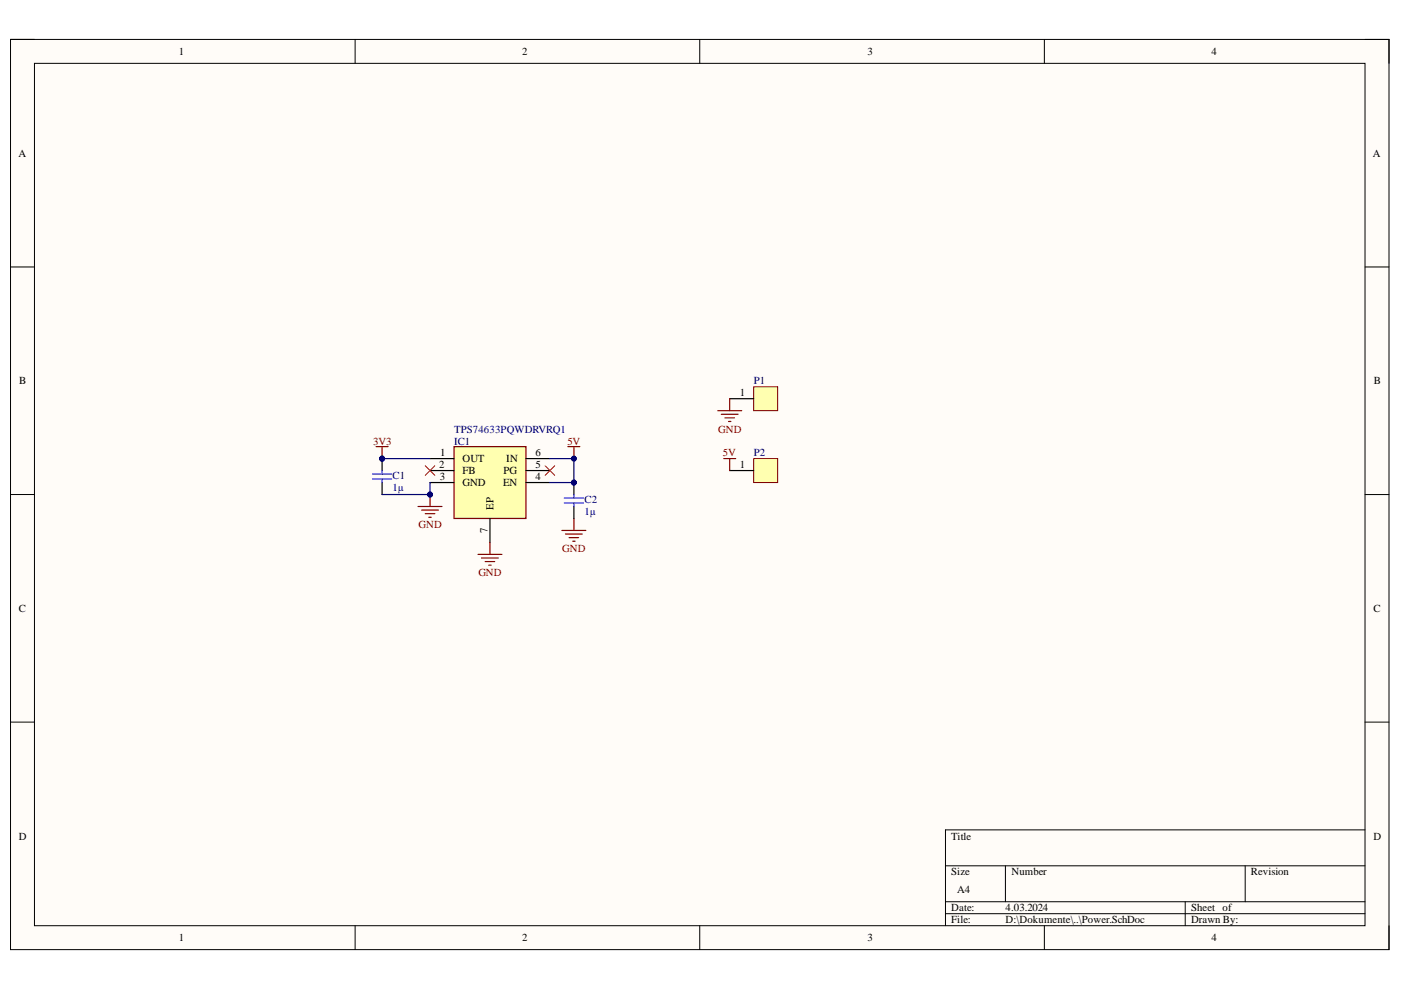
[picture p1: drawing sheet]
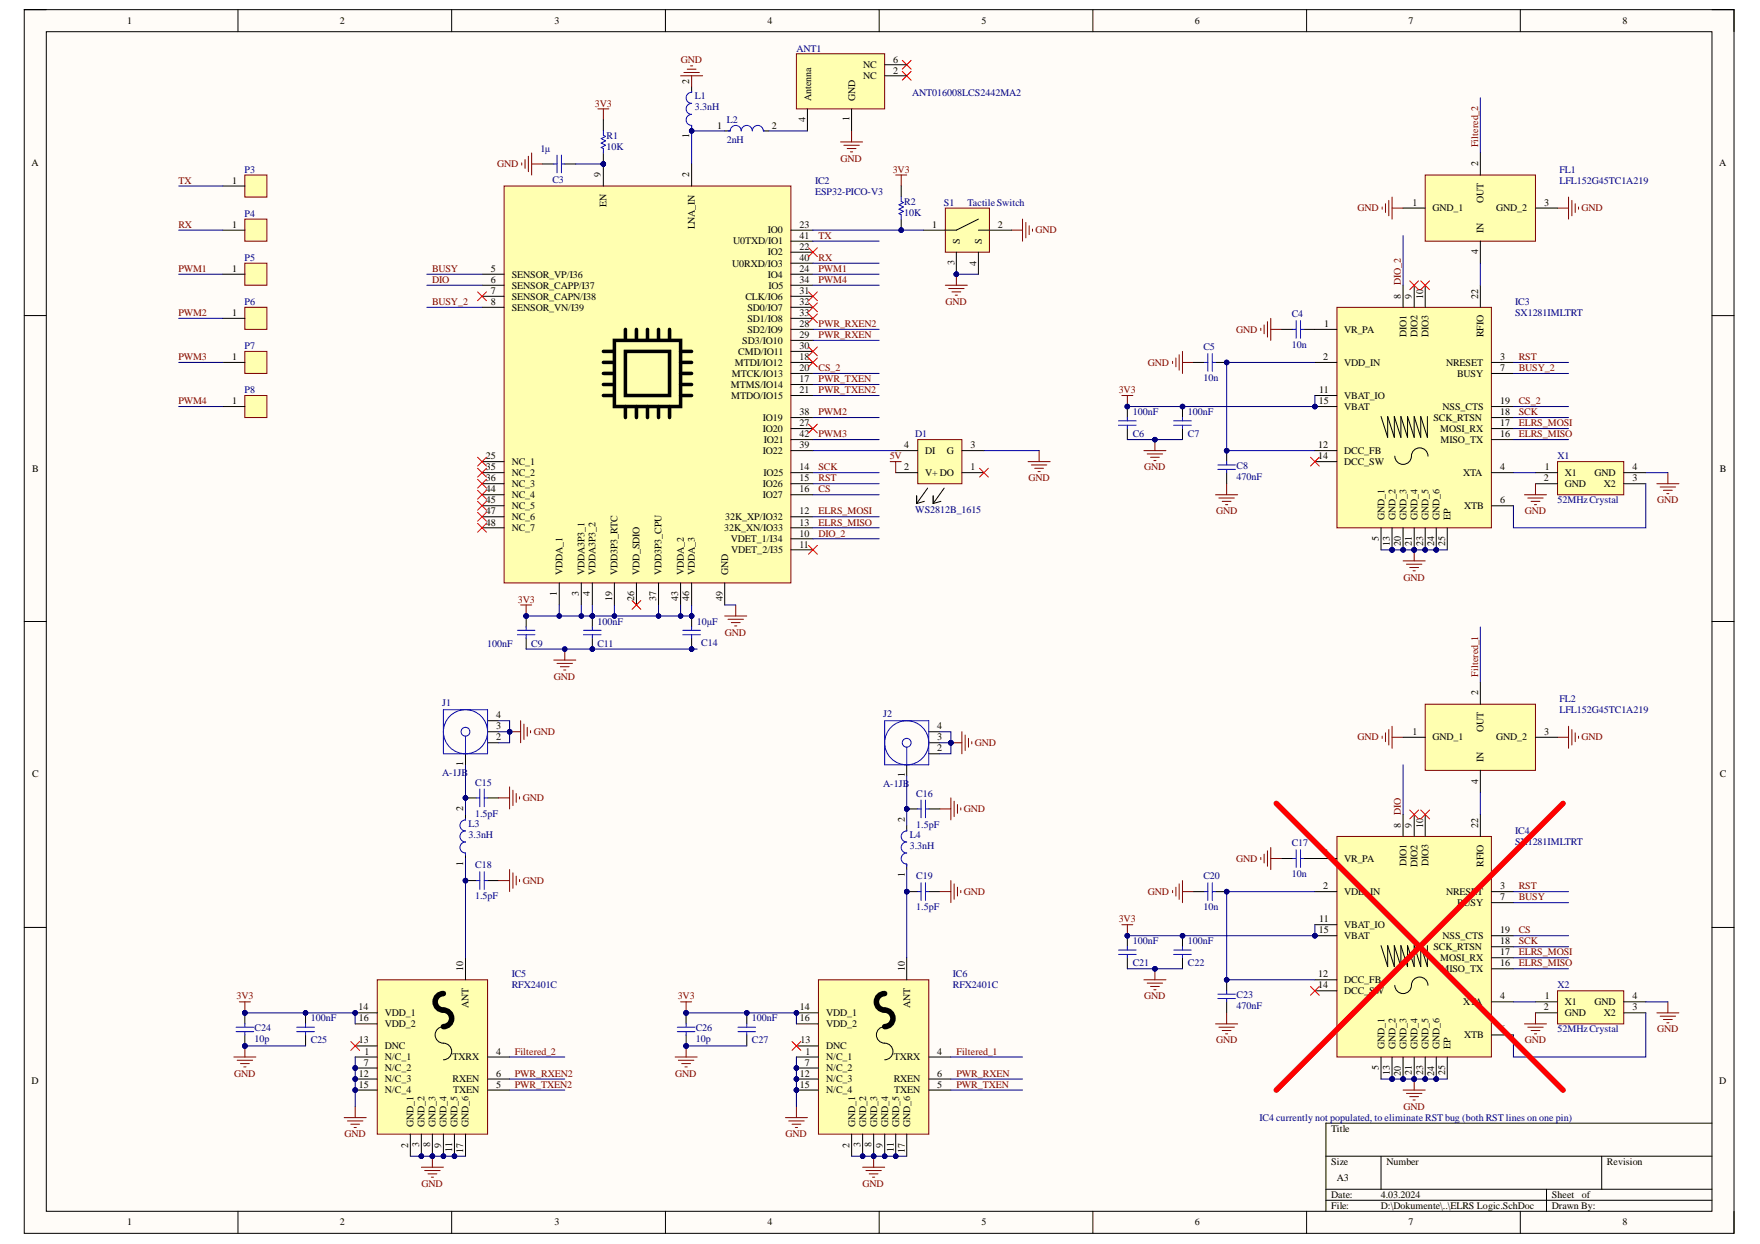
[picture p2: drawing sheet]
# Altium project ELRS_RX_TD_PA_v0.1.PrjPcb
2 sheets, 53 parts. Net scope: global (net labels, ports and power ports of the same name join across sheets).
Sheets:
  Power.SchDoc
  ELRS Logic.SchDoc

## Sheet Power.SchDoc
size A4; SheetNumber: 1; SheetTotal: 2

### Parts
C1  1µ  [CAPC0603(1608)55_N]
C2  1µ  [CAPC0603(1608)55_N]
IC1  TPS74633PQWDRVRQ1  [SON65P200X200X80-7N]
P1  solder pad square single sided  [solder pad single sided square]  (value not drawn)
P2  solder pad chamfered single sided  [solder pad single sided chamfered]  (value not drawn)

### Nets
3V3: C1.2 IC1.1(OUT)
5V: C2.2 IC1.4(EN) IC1.6(IN) P2.1(upper)
GND: C1.1 C2.1 IC1.3(GND) IC1.7(EP) P1.1(upper)

Not connected (* = marked no-connect by the designer): IC1 2(FB)* 5(PG)*

## Sheet ELRS Logic.SchDoc
size A3; SheetNumber: 2; SheetTotal: 2; SPICEModelCacheXGBCKONE: <root> / <DocumentId>XGBCKONE</DocumentId> / <CacheFrame Number="0"> / <Model Name="0603_885012106031_10uf" Kind="CKT"> / <Text>******* / .subckt 0603_885012106031_10uF 1 2 / Rser 1 3 0.0105 / Lser 2 4 0.0000000008 / C1 3 4 0.00001 / Rpar 3 4 10000000 / .ends 0603_885012106031_10uF</Text> / </Model> / </CacheFrame> / </root>

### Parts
ANT1  ANT016008LCS2442MA2  [ANT016008LCS2442MA2]
C3  1µ  [WCAP-CSGP_0603_L1.6W0.8H0.8_Reflow]
C4  10n  [CAPC0603(1608)55_N]
C5  10n  [CAPC0603(1608)55_N]
C6  100nF  [WCAP-CSGP_0603_L1.6W0.8H0.8_Reflow]
C7  100nF  [WCAP-CSGP_0603_L1.6W0.8H0.8_Reflow]
C8  470nF  [0402 cap]
C9  100nF  [WCAP-CSGP_0603_L1.6W0.8H0.8_Reflow]
C11  100nF  [WCAP-CSGP_0603_L1.6W0.8H0.8_Reflow]
C14  10µF  [WCAP-CSGP_0603_L1.6W0.8H0.8_Reflow]
C15  1.5pF  [0402 cap]
C16  1.5pF  [0402 cap]
C17  10n  [CAPC0603(1608)55_N]
C18  1.5pF  [0402 cap]
C19  1.5pF  [0402 cap]
C20  10n  [CAPC0603(1608)55_N]
C21  100nF  [WCAP-CSGP_0603_L1.6W0.8H0.8_Reflow]
C22  100nF  [WCAP-CSGP_0603_L1.6W0.8H0.8_Reflow]
C23  470nF  [0402 cap]
C24  10p  [0402 cap]
C25  100nF  [WCAP-CSGP_0603_L1.6W0.8H0.8_Reflow]
C26  10p  [0402 cap]
C27  100nF  [WCAP-CSGP_0603_L1.6W0.8H0.8_Reflow]
D1  WS2812B_1615  [WS2812B_1615]
FL1  LFL152G45TC1A219  [LFL152G45TC1A219]
FL2  LFL152G45TC1A219  [LFL152G45TC1A219]
IC2  ESP32-PICO-V3  [ESP32PICOV3]
IC3  SX1281IMLTRT  [QFN50P400X400X100-25N-D]
IC4  SX1281IMLTRT  [QFN50P400X400X100-25N-D]
IC5  RFX2401C  [QFN50P300X300X60-17N-D]
IC6  RFX2401C  [QFN50P300X300X60-17N-D]
J1  A-1JB  [AMPH-A-1JB_V]
J2  A-1JB  [AMPH-A-1JB_V]
L1  3.3nH  [FP-LQW15AN_00-W0_6-0_1-MFG]
L2  2nH  [FP-LQW15AN_00-W0_6-0_1-MFG]
L3  3.3nH  [FP-LQW15AN_00-W0_6-0_1-MFG]
L4  3.3nH  [FP-LQW15AN_00-W0_6-0_1-MFG]
P3  solder pad rounded single sided  [solder pad single sided rounded]  (value not drawn)
P4  solder pad rounded single sided  [solder pad single sided rounded]  (value not drawn)
P5  solder pad rounded single sided  [solder pad single sided rounded]  (value not drawn)
P6  solder pad rounded single sided  [solder pad single sided rounded]  (value not drawn)
P7  solder pad rounded single sided  [solder pad single sided rounded]  (value not drawn)
P8  solder pad rounded single sided  [solder pad single sided rounded]  (value not drawn)
R1  10K  [RESC0603(1608)_N]
R2  10K  [RESC0603(1608)_N]
S1  Tactile Switch  [Tactile Switch]
X1  52MHz Crystal  [2016 Crystal]
X2  52MHz Crystal  [2016 Crystal]

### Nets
3V3: C6.2 C7.2 C9.2 C11.2 C14.2 C21.2 C22.2 C24.2 C25.2 C26.2 C27.2 IC2.1(VDDA_1) IC2.3(VDDA3P3_1) IC2.4(VDDA3P3_2) IC2.19(VDD3P3_RTC) IC2.37(VDD3P3_CPU) IC2.43(VDDA_2) IC2.46(VDDA_3) IC3.11(VBAT_IO) IC3.15(VBAT) IC4.11(VBAT_IO) IC4.15(VBAT) IC5.14(VDD_1) IC5.16(VDD_2) IC6.14(VDD_1) IC6.16(VDD_2) R1.2 R2.2
5V: D1.2(V+)
GND: ANT1.1(GND) C3.2 C4.1 C5.1 C6.1 C7.1 C8.1 C9.1 C11.1 C14.1 C15.2 C16.2 C17.1 C18.2 C19.2 C20.1 C21.1 C22.1 C23.1 C24.1 C25.1 C26.1 C27.1 D1.3(G) FL1.1(GND_1) FL1.3(GND_2) FL2.1(GND_1) FL2.3(GND_2) IC2.49(GND) IC3.5(GND_1) IC3.13(GND_2) IC3.20(GND_3) IC3.21(GND_4) IC3.23(GND_5) IC3.24(GND_6) IC3.25(EP) IC4.5(GND_1) IC4.13(GND_2) IC4.20(GND_3) IC4.21(GND_4) IC4.23(GND_5) IC4.24(GND_6) IC4.25(EP) IC5.1(N/C_1) IC5.2(GND_1) IC5.3(GND_2) IC5.7(N/C_2) IC5.8(GND_3) IC5.9(GND_4) IC5.11(GND_5) IC5.12(N/C_3) IC5.15(N/C_4) IC5.17(GND_6) IC6.1(N/C_1) IC6.2(GND_1) IC6.3(GND_2) IC6.7(N/C_2) IC6.8(GND_3) IC6.9(GND_4) IC6.11(GND_5) IC6.12(N/C_3) IC6.15(N/C_4) IC6.17(GND_6) J1.2 J1.3 J1.4 J2.2 J2.3 J2.4 L1.2 S1.2 S1.3(S) S1.4(S) X1.2(GND) X1.4(GND) X2.2(GND) X2.4(GND)
BUSY: IC2.5(SENSOR_VP/I36) IC4.7(BUSY)
BUSY_2: IC2.8(SENSOR_VN/I39) IC3.7(BUSY)
CS: IC2.16(IO27) IC4.19(NSS_CTS)
CS_2: IC2.20(MTCK/IO13) IC3.19(NSS_CTS)
DIO: IC2.6(SENSOR_CAPP/I37) IC4.8(DIO1)
DIO_2: IC2.10(VDET_1/I34) IC3.8(DIO1)
ELRS_MISO: IC2.13(32K_XN/IO33) IC3.16(MISO_TX) IC4.16(MISO_TX)
ELRS_MOSI: IC2.12(32K_XP/IO32) IC3.17(MOSI_RX) IC4.17(MOSI_RX)
Filtered_1: FL2.2(OUT) IC6.4(TXRX)
Filtered_2: FL1.2(OUT) IC5.4(TXRX)
PWM1: IC2.24(IO4) P5.1(upper)
PWM2: IC2.38(IO19) P6.1(upper)
PWM3: IC2.42(IO21) P7.1(upper)
PWM4: IC2.34(IO5) P8.1(upper)
PWR_RXEN: IC2.29(SD3/IO10) IC6.6(RXEN)
PWR_RXEN2: IC2.28(SD2/IO9) IC5.6(RXEN)
PWR_TXEN: IC2.17(MTMS/IO14) IC6.5(TXEN)
PWR_TXEN2: IC2.21(MTDO/IO15) IC5.5(TXEN)
RST: IC2.15(IO26) IC3.3(NRESET) IC4.3(NRESET)
RX: IC2.40(U0RXD/IO3) P4.1(upper)
SCK: IC2.14(IO25) IC3.18(SCK_RTSN) IC4.18(SCK_RTSN)
TX: IC2.41(U0TXD/IO1) P3.1(upper)
NetANT1_4: ANT1.4(Antenna) L2.2
NetC3_1: C3.1 IC2.9(EN) R1.1
NetC4_2: C4.2 IC3.1(VR_PA)
NetC5_2: C5.2 C8.2 IC3.2(VDD_IN) IC3.12(DCC_FB)
NetC15_1: C15.1 J1.1 L3.2
NetC16_1: C16.1 J2.1 L4.2
NetC17_2: C17.2 IC4.1(VR_PA)
NetC18_1: C18.1 IC5.10(ANT) L3.1
NetC19_1: C19.1 IC6.10(ANT) L4.1
NetC20_2: C20.2 C23.2 IC4.2(VDD_IN) IC4.12(DCC_FB)
NetD1_4: D1.4(DI) IC2.39(IO22)
NetFL1_4: FL1.4(IN) IC3.22(RFIO)
NetFL2_4: FL2.4(IN) IC4.22(RFIO)
NetIC2_2: IC2.2(LNA_IN) L1.1 L2.1
NetIC2_23: IC2.23(IO0) R2.1 S1.1
NetIC3_4: IC3.4(XTA) X1.1(X1)
NetIC3_6: IC3.6(XTB) X1.3(X2)
NetIC4_4: IC4.4(XTA) X2.1(X1)
NetIC4_6: IC4.6(XTB) X2.3(X2)

Not connected (* = marked no-connect by the designer): ANT1 2(NC)* 6(NC)*; D1 1(DO)*; IC2 7(SENSOR_CAPN/I38)* 11(VDET_2/I35)* 18(MTDI/IO12)* 22(IO2)* 25(NC_1)* 26(VDD_SDIO)* 27(IO20)* 30(CMD/IO11)* 31(CLK/IO6)* 32(SD0/IO7)* 33(SD1/IO8)* 35(NC_2)* 36(NC_3)* 44(NC_4)* 45(NC_5)* 47(NC_6)* 48(NC_7)*; IC3 9(DIO2)* 10(DIO3)* 14(DCC_SW)*; IC4 9(DIO2)* 10(DIO3)* 14(DCC_SW)*; IC5 13(DNC)*; IC6 13(DNC)*

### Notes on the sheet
- IC4 currently not populated, to eliminate RST bug (both RST lines on one pin)

## Nets that join several sheets
3V3: Power (C1.2 IC1.1), ELRS Logic (28 pins)
5V: Power (C2.2 IC1.4 IC1.6 P2.1), ELRS Logic (D1.2)
GND: Power (5 pins), ELRS Logic (77 pins)
